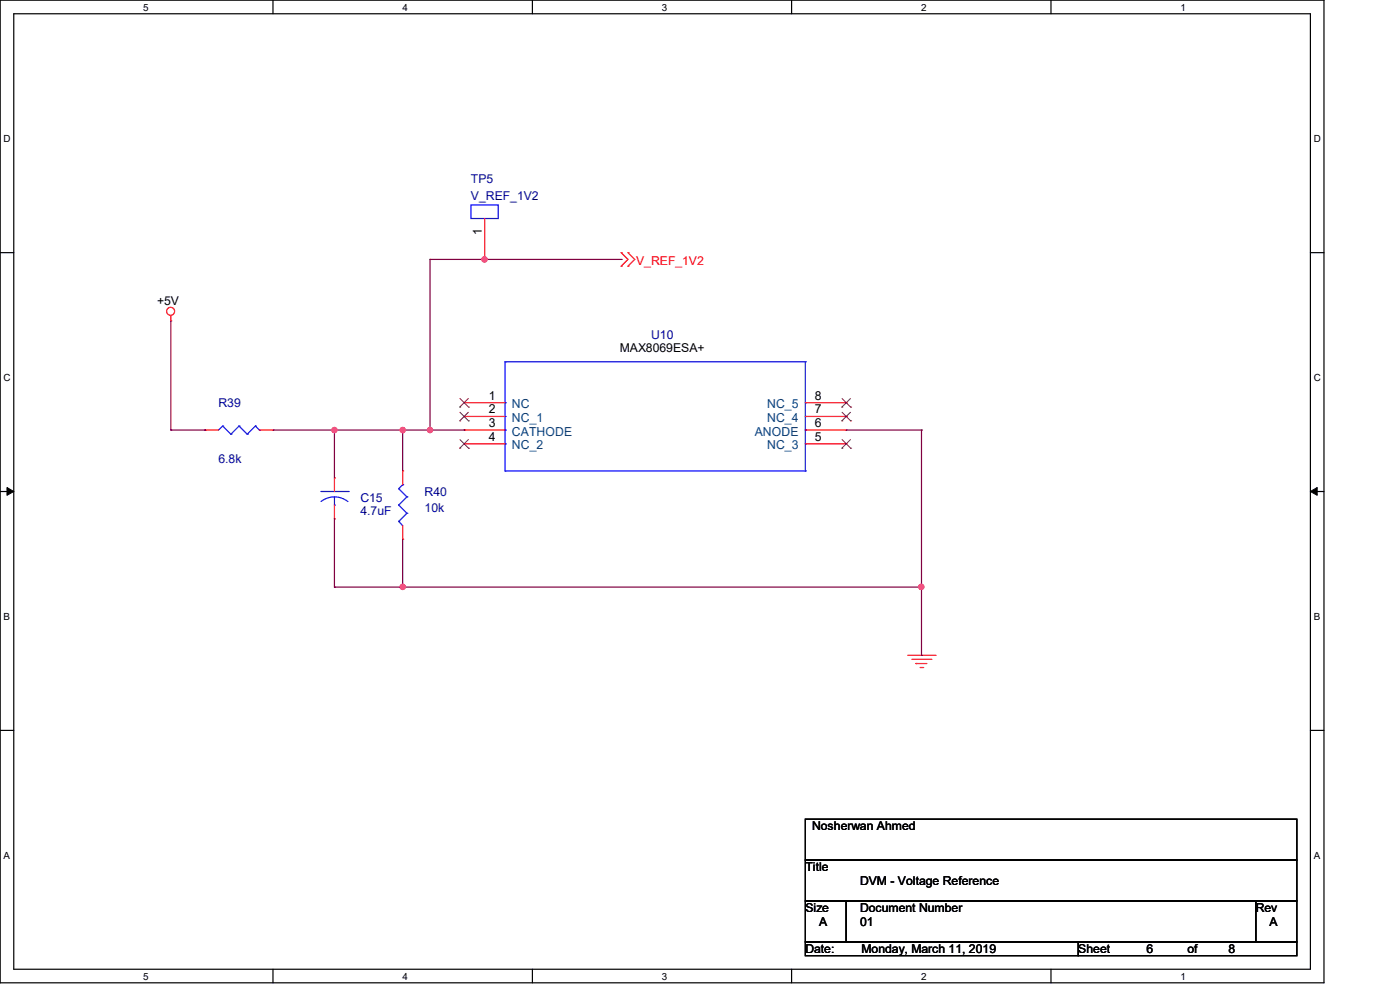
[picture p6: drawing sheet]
<svg xmlns="http://www.w3.org/2000/svg" width="297mm" height="210mm" viewBox="0 0 297 210" stroke-linecap="round" stroke-linejoin="round" font-family="sans-serif">
<path d="M0 0h280.9v208.5h-280.9zM2.9 2.9h275.1v202.7h-275.1z" fill="none" stroke="#000" stroke-width=".25"/>
<g fill="#fff">
<path d="M30.4 .3h1.1v2.4h-1.1z"/>
<path d="M30.4 205.9h1.1v2.3h-1.1z"/>
</g>
<path d="M57.9 0v2.9M57.9 205.6v2.9" fill="none" stroke="#000" stroke-width=".25"/>
<g fill="#fff">
<path d="M85.4 .3h1.1v2.4h-1.1z"/>
<path d="M85.4 205.9h1.1v2.3h-1.1z"/>
</g>
<path d="M112.9 0v2.9M112.9 205.6v2.9" fill="none" stroke="#000" stroke-width=".25"/>
<g fill="#fff">
<path d="M140.4 .3h1.2v2.4h-1.2z"/>
<path d="M140.4 205.9h1.2v2.3h-1.2z"/>
</g>
<path d="M167.9 0v2.9M167.9 205.6v2.9" fill="none" stroke="#000" stroke-width=".25"/>
<g fill="#fff">
<path d="M195.4 .3h1.2v2.4h-1.2z"/>
<path d="M195.4 205.9h1.2v2.3h-1.2z"/>
</g>
<path d="M223 0v2.9M223 205.6v2.9" fill="none" stroke="#000" stroke-width=".25"/>
<g fill="#fff">
<path d="M250.4 .3h1.2v2.4h-1.2z"/>
<path d="M250.4 205.9h1.2v2.3h-1.2z"/>
<path d="M.8 28.2h1.4v2.4h-1.4z"/>
<path d="M278.7 28.2h1.5v2.4h-1.5z"/>
<path d="M.8 78.9h1.4v2.3h-1.4z"/>
<path d="M278.7 78.9h1.5v2.3h-1.5z"/>
</g>
<path d="M0 53.6h2.9M278 53.6h2.9" fill="none" stroke="#000" stroke-width=".25"/>
<g fill="#fff">
<path d="M.8 129.6h1.3v2.3h-1.3z"/>
<path d="M278.7 129.6h1.4v2.3h-1.4z"/>
</g>
<path d="M0 104.3h2.9M278 104.3h2.9" fill="none" stroke="#000" stroke-width=".25"/>
<path d="M1.5 103.4l1.4 .9-1.4 .8zM278 104.3l1.4-.9v1.7z" fill="#000" stroke="#000" stroke-width=".21"/>
<g fill="#fff">
<path d="M.8 180.3h1.3v2.3h-1.3z"/>
<path d="M278.7 180.3h1.4v2.3h-1.4z"/>
</g>
<path d="M0 154.9h2.9M278 154.9h2.9M170.9 173.8h104.2v8.7h-104.2zM170.9 182.5h104.2v8.6h-104.2zM170.9 191.1h8.6v8.7h-8.6zM170.9 199.8h57.9v2.9h-57.9zM179.5 191.1h86.9v8.7h-86.9zM228.8 199.8h46.3v2.9h-46.3zM266.4 191.1h8.7v8.7h-8.7z" fill="none" stroke="#000" stroke-width=".25"/>
<g fill="none" stroke="#f00" stroke-width=".25">
<path d="M102.8 55h.1M102.8 46.4v8.6M131.8 53.6h.1M131.8 56.5h.1M131.8 53.6l1.4 1.4-1.4 1.5M133.2 53.6h.1M133.2 56.5h.1M133.2 53.6l1.5 1.4-1.5 1.5M36.2 68.1h.1M36.2 66.9v1.2M43.5 91.2h.1M43.5 91.2h2.9"/>
<path d="M55 91.2h3M58 91.2h.1M85.4 99.9h.1M85.4 99.9v2.9M98.5 85.4h.1M98.5 88.3h.1M98.5 91.2h.1M98.5 94.1h.1M98.5 85.4h8.6M98.5 88.3h8.6M98.5 91.2h8.6M98.5 94.1h8.6"/>
<path d="M170.9 85.4h8.6M170.9 88.3h8.6M170.9 91.2h8.6M170.9 94.1h8.6M179.5 94.1h.1M179.5 91.2h.1M179.5 88.3h.1M179.5 85.4h.1M71 101.4h.1M71 110.1h.1M71 101.4v2.9M71 107.1v3"/>
<path d="M85.4 114.4h.1M85.4 111.5v2.9M192.6 139h5.8M193.5 139.9h4M197.5 139.9h.1M198.4 139h.1M194.3 140.8h.1M194.3 140.8h2.3M195.2 141.6h.5M195.7 141.6h.1"/>
<circle cx="36.2" cy="66" r=".85"/>
</g>
<g fill="none" stroke="#00f" stroke-width=".25">
<path d="M99.9 43.5h5.8v2.9h-5.8zM107.1 76.8h.1M107.1 76.8v23.1M107.1 76.8h63.8M170.9 76.8h.1M170.9 76.8v23.1M47.2 90.4h.1M47.2 90.4l-.8 .8M47.2 90.4l1.8 1.7M49 92.1h.1M50.7 90.4h.1M50.7 90.4l-1.7 1.7"/>
<path d="M50.7 90.4l1.8 1.7M52.5 92.1h.1M54.2 90.4h.1M54.2 90.4l-1.7 1.7M54.2 90.4l.8 .8M55 91.2h.1M107.1 99.9h.1M107.1 85.4h.1M107.1 88.3h.1M107.1 91.2h.1M107.1 94.1h.1M107.1 99.9h63.8"/>
<path d="M170.9 99.9h.1M170.9 94.1h.1M170.9 91.2h.1M170.9 88.3h.1M170.9 85.4h.1M68.1 104.3h5.8M71 107.1h.1M71 105.4l1.5 .3 1.3 .7M71 105.4l-1.5 .3-1.4 .7M71 105.4v1.7M73.9 104.3h.1M84.6 110.6h.1"/>
<path d="M84.6 107.1h.1M84.6 103.7h.1M84.6 110.6l.8 .9M84.6 107.1l1.7 1.8M84.6 103.7l1.7 1.7M85.4 102.8h.1M85.4 102.8l-.8 .9M86.3 108.9h.1M86.3 105.4h.1M86.3 108.9l-1.7 1.7M86.3 105.4l-1.7 1.7"/>
</g>
<g fill="none" stroke="#804000" stroke-width=".21">
<path d="M97.5 86.4h.1M97.5 89.3h.1M97.5 95.1h.1M97.6 84.5l1.8 1.9M97.6 87.5l1.8 1.8M97.6 93.3l1.8 1.8M99.4 84.5l-1.9 1.9M99.4 87.5l-1.9 1.8M99.4 93.3l-1.9 1.8M99.4 86.4h.1M99.4 89.3h.1M99.4 95.1h.1"/>
<path d="M178.6 95.1h.1M178.6 89.3h.1M178.6 86.4h.1M178.6 93.3l1.9 1.8M178.6 87.5l1.9 1.8M178.6 84.5l1.9 1.9M180.4 93.3l-1.8 1.8M180.4 87.5l-1.8 1.8M180.4 84.5l-1.8 1.9M180.5 95.1h.1M180.5 89.3h.1M180.5 86.4h.1"/>
</g>
<g fill="none" stroke="#800040" stroke-width=".25">
<path d="M91.2 55h.1M91.2 55v36.2M91.2 55h40.6M102.8 55h.1M131.8 55h.1M36.2 68.1v23.1M36.2 91.2h.1M36.2 91.2h7.3M43.5 91.2h.1M58 91.2h40.5M71 91.2h.1M71 91.2v10.2"/>
<path d="M85.4 91.2h.1M85.4 91.2v8.7M91.2 91.2h.1M98.5 91.2h.1M179.5 91.2h16M195.5 91.2h.1M195.5 91.2v47.8M71 110.1v14.4M85.4 114.4v10.1M71 124.5h.1M71 124.5h124.5M85.4 124.5h.1"/>
<path d="M195.5 124.5h.1M195.5 139h.1"/>
</g>
<g fill="#f0f" stroke="#f0f" stroke-width=".25">
<circle cx="85.4" cy="124.5" r=".55"/>
<circle cx="195.5" cy="124.5" r=".55"/>
<circle cx="71" cy="91.2" r=".55"/>
<circle cx="85.4" cy="91.2" r=".55"/>
<circle cx="91.2" cy="91.2" r=".55"/>
<circle cx="102.8" cy="55" r=".55"/>
</g>
<g font-size="2.6" fill="#000080">
<text x="99.9" y="38.8">TP5</text>
<text x="99.9" y="42.3">V_REF_1V2</text>
<text x="138.1" y="71.8">U10</text>
<text x="46.4" y="86.3">R39</text>
<text x="46.4" y="98.2">6.8k</text>
<text x="76.5" y="106.6">C15</text>
<text x="90.1" y="105.2">R40</text>
<text x="76.5" y="109.2">4.7uF</text>
<text x="90.1" y="108.6">10k</text>
</g>
<g font-size="2.6">
<text x="102.2" y="49.8" transform="rotate(-90 102.2 49.8)">1</text>
<text x="33.3" y="64.6">+5V</text>
<text x="131.5" y="74.8">MAX8069ESA+</text>
<text x="103.7" y="84.8">1</text>
<text x="103.7" y="87.7">2</text>
<text x="172.9" y="87.7">7</text>
<text x="172.9" y="84.8">8</text>
<text x="103.7" y="90.6">3</text>
<text x="103.7" y="93.5">4</text>
<text x="172.9" y="93.5">5</text>
<text x="172.9" y="90.6">6</text>
<text x="172.3" y="176.1">Nosherwan Ahmed</text>
<text x="170.9" y="184.8">Title</text>
<text x="182.5" y="187.7">DVM - Voltage Reference</text>
<text x="170.9" y="193.5">Size</text>
<text x="173.8" y="196.3">A</text>
<text x="182.5" y="196.3">01</text>
<text x="182.5" y="193.5">Document Number</text>
<text x="266.4" y="193.5">Rev</text>
<text x="269.3" y="196.3">A</text>
<text x="170.9" y="202.1">Date:</text>
<text x="182.8" y="202.1">Monday, March 11, 2019</text>
<text x="228.8" y="202.1">Sheet</text>
<text x="243.2" y="202.1">6</text>
<text x="251.9" y="202.1">of</text>
<text x="260.6" y="202.1">8</text>
</g>
<text font-size="2.6" fill="#f00" x="135" y="56.2">V_REF_1V2</text>
<g font-size="2.6" fill="#004080">
<text x="108.6" y="86.6">NC</text>
<text x="108.6" y="89.5">NC_1</text>
<text x="162.7" y="89.5">NC_4</text>
<text x="162.7" y="86.6">NC_5</text>
<text x="108.6" y="92.4">CATHODE</text>
<text x="108.6" y="95.3">NC_2</text>
<text x="160.1" y="92.4">ANODE</text>
<text x="162.7" y="95.3">NC_3</text>
</g>
<g font-size="2.1">
<text x="30.4" y="2.2">5</text>
<text x="85.4" y="2.2">4</text>
<text x="140.4" y="2.2">3</text>
<text x="195.4" y="2.2">2</text>
<text x="250.4" y="2.2">1</text>
<text x=".8" y="30.1">D</text>
<text x="278.7" y="30.1">D</text>
<text x=".8" y="80.8">C</text>
<text x="278.7" y="80.8">C</text>
<text x=".8" y="131.5">B</text>
<text x="278.7" y="131.5">B</text>
<text x=".8" y="182.2">A</text>
<text x="278.7" y="182.2">A</text>
<text x="30.4" y="207.8">5</text>
<text x="85.4" y="207.8">4</text>
<text x="140.4" y="207.8">3</text>
<text x="195.4" y="207.8">2</text>
<text x="250.4" y="207.8">1</text>
</g>
</svg>
